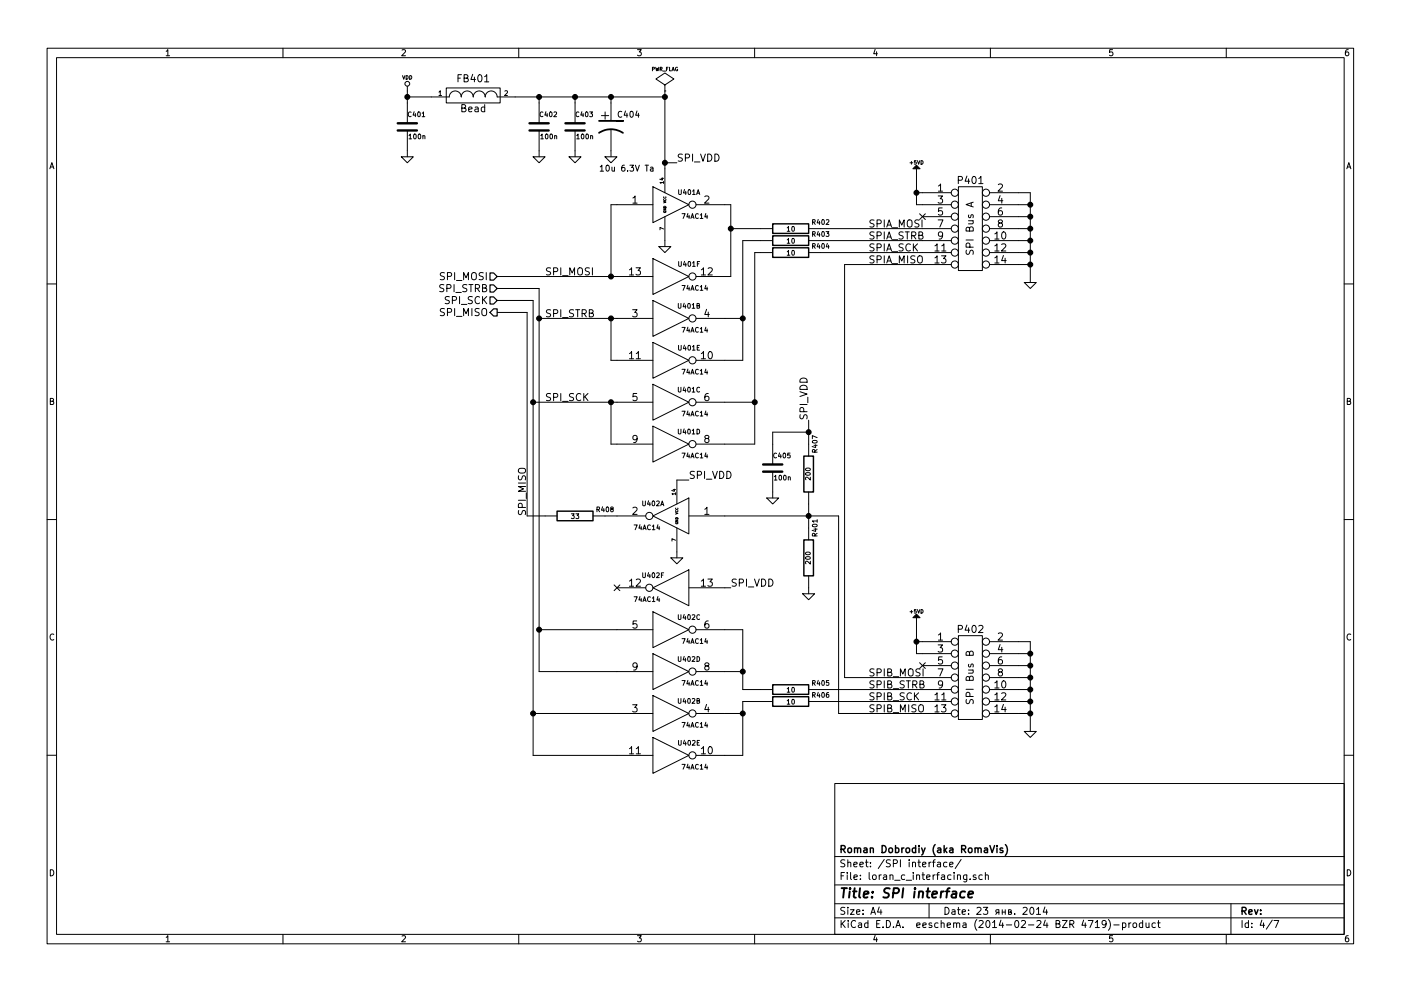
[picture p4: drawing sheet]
EESchema Schematic File Version 2
LIBS:74xx_seppower
LIBS:power
LIBS:device
LIBS:transistors
LIBS:conn
LIBS:linear
LIBS:regul
LIBS:cmos4000
LIBS:adc-dac
LIBS:memory
LIBS:xilinx
LIBS:special
LIBS:microcontrollers
LIBS:dsp
LIBS:microchip
LIBS:analog_switches
LIBS:motorola
LIBS:texas
LIBS:intel
LIBS:audio
LIBS:interface
LIBS:digital-audio
LIBS:philips
LIBS:display
LIBS:cypress
LIBS:siliconi
LIBS:opto
LIBS:atmel
LIBS:contrib
LIBS:valves
LIBS:stm32
LIBS:lan8720
LIBS:hole
LIBS:ts8121
LIBS:74xgxx
LIBS:ac-dc
LIBS:brooktre
LIBS:cmos_ieee
LIBS:dc-dc
LIBS:elec-unifil
LIBS:ftdi
LIBS:gennum
LIBS:graphic
LIBS:hc11
LIBS:logo
LIBS:microchip1
LIBS:microchip_pic10mcu
LIBS:microchip_pic12mcu
LIBS:microchip_pic16mcu
LIBS:msp430
LIBS:nxp_armmcu
LIBS:powerint
LIBS:pspice
LIBS:references
LIBS:relays
LIBS:rfcom
LIBS:sensors
LIBS:stm8
LIBS:supertex
LIBS:transf
LIBS:video
LIBS:led_holder
LIBS:crystal_shielded
LIBS:conn_2s
LIBS:loran_c_proc_board-cache
EELAYER 24 0
EELAYER END
$Descr A4 11693 8268
encoding utf-8
Sheet 4 7
Title "SPI interface"
Date "23 янв. 2014"
Rev ""
Comp "Roman Dobrodiy (aka RomaVis)"
Comment1 ""
Comment2 ""
Comment3 ""
Comment4 ""
$EndDescr
$Comp
L CONN_7X2 P401
U 1 1
P 8100 1900
F 0 "P401" H 8100 2300 60  0000 C CNN
F 1 "SPI Bus A" V 8100 1900 60  0000 C CNN
F 2 "w_conn_strip:vasch_strip_7x2" H 8100 1900 60  0001 C CNN
F 3 "" H 8100 1900 60  0000 C CNN
	1    8100 1900
	1    0    0    -1  
$EndComp
$Comp
L GND #PWR083
U 1 1
P 8600 2350
F 0 "#PWR083" H 8600 2350 30  0001 C CNN
F 1 "GND" H 8600 2280 30  0001 C CNN
F 2 "" H 8600 2350 60  0000 C CNN
F 3 "" H 8600 2350 60  0000 C CNN
	1    8600 2350
	1    0    0    -1  
$EndComp
$Comp
L +5VD #PWR084
U 1 1
P 7650 1450
F 0 "#PWR084" H 7650 1400 20  0001 C CNN
F 1 "+5VD" H 7650 1550 30  0000 C CNN
F 2 "" H 7650 1450 60  0000 C CNN
F 3 "" H 7650 1450 60  0000 C CNN
	1    7650 1450
	1    0    0    -1  
$EndComp
Text Label 7250 2100 0    60   ~ 0
SPIA_SCK
Text Label 7250 2200 0    60   ~ 0
SPIA_MISO
Text Label 7250 1900 0    60   ~ 0
SPIA_MOSI
Text Label 7250 2000 0    60   ~ 0
SPIA_STRB
$Comp
L CONN_7X2 P402
U 1 1
P 8100 5650
F 0 "P402" H 8100 6050 60  0000 C CNN
F 1 "SPI Bus B" V 8100 5650 60  0000 C CNN
F 2 "w_conn_strip:vasch_strip_7x2" H 8100 5650 60  0001 C CNN
F 3 "" H 8100 5650 60  0000 C CNN
	1    8100 5650
	1    0    0    -1  
$EndComp
$Comp
L GND #PWR085
U 1 1
P 8600 6100
F 0 "#PWR085" H 8600 6100 30  0001 C CNN
F 1 "GND" H 8600 6030 30  0001 C CNN
F 2 "" H 8600 6100 60  0000 C CNN
F 3 "" H 8600 6100 60  0000 C CNN
	1    8600 6100
	1    0    0    -1  
$EndComp
$Comp
L +5VD #PWR086
U 1 1
P 7650 5200
F 0 "#PWR086" H 7650 5150 20  0001 C CNN
F 1 "+5VD" H 7650 5300 30  0000 C CNN
F 2 "" H 7650 5200 60  0000 C CNN
F 3 "" H 7650 5200 60  0000 C CNN
	1    7650 5200
	1    0    0    -1  
$EndComp
Text Label 7250 5850 0    60   ~ 0
SPIB_SCK
Text Label 7250 5950 0    60   ~ 0
SPIB_MISO
Text Label 7250 5650 0    60   ~ 0
SPIB_MOSI
Text Label 7250 5750 0    60   ~ 0
SPIB_STRB
$Comp
L 74HC14 U401
U 1 1
P 5600 1700
F 0 "U401" H 5750 1800 40  0000 C CNN
F 1 "74AC14" H 5800 1600 40  0000 C CNN
F 2 "w_smd_dil:so-14" H 5600 1700 60  0001 C CNN
F 3 "" H 5600 1700 60  0000 C CNN
	1    5600 1700
	1    0    0    -1  
$EndComp
$Comp
L GND #PWR087
U 1 1
P 5550 2050
F 0 "#PWR087" H 5550 2050 30  0001 C CNN
F 1 "GND" H 5550 1980 30  0001 C CNN
F 2 "" H 5550 2050 60  0000 C CNN
F 3 "" H 5550 2050 60  0000 C CNN
	1    5550 2050
	1    0    0    -1  
$EndComp
Text Label 5650 1350 0    60   ~ 0
SPI_VDD
$Comp
L 74HC14 U401
U 6 1
P 5600 2300
F 0 "U401" H 5750 2400 40  0000 C CNN
F 1 "74AC14" H 5800 2200 40  0000 C CNN
F 2 "w_smd_dil:so-14" H 5600 2300 60  0001 C CNN
F 3 "" H 5600 2300 60  0000 C CNN
	6    5600 2300
	1    0    0    -1  
$EndComp
$Comp
L 74HC14 U401
U 2 1
P 5600 2650
F 0 "U401" H 5750 2750 40  0000 C CNN
F 1 "74AC14" H 5800 2550 40  0000 C CNN
F 2 "w_smd_dil:so-14" H 5600 2650 60  0001 C CNN
F 3 "" H 5600 2650 60  0000 C CNN
	2    5600 2650
	1    0    0    -1  
$EndComp
$Comp
L 74HC14 U401
U 5 1
P 5600 3000
F 0 "U401" H 5750 3100 40  0000 C CNN
F 1 "74AC14" H 5800 2900 40  0000 C CNN
F 2 "w_smd_dil:so-14" H 5600 3000 60  0001 C CNN
F 3 "" H 5600 3000 60  0000 C CNN
	5    5600 3000
	1    0    0    -1  
$EndComp
$Comp
L 74HC14 U401
U 3 1
P 5600 3350
F 0 "U401" H 5750 3450 40  0000 C CNN
F 1 "74AC14" H 5800 3250 40  0000 C CNN
F 2 "w_smd_dil:so-14" H 5600 3350 60  0001 C CNN
F 3 "" H 5600 3350 60  0000 C CNN
	3    5600 3350
	1    0    0    -1  
$EndComp
$Comp
L 74HC14 U401
U 4 1
P 5600 3700
F 0 "U401" H 5750 3800 40  0000 C CNN
F 1 "74AC14" H 5800 3600 40  0000 C CNN
F 2 "w_smd_dil:so-14" H 5600 3700 60  0001 C CNN
F 3 "" H 5600 3700 60  0000 C CNN
	4    5600 3700
	1    0    0    -1  
$EndComp
$Comp
L 74HC14 U402
U 1 1
P 5600 4300
F 0 "U402" H 5750 4400 40  0000 C CNN
F 1 "74AC14" H 5800 4200 40  0000 C CNN
F 2 "w_smd_dil:so-14" H 5600 4300 60  0001 C CNN
F 3 "" H 5600 4300 60  0000 C CNN
	1    5600 4300
	-1   0    0    -1  
$EndComp
$Comp
L GND #PWR088
U 1 1
P 5650 4650
F 0 "#PWR088" H 5650 4650 30  0001 C CNN
F 1 "GND" H 5650 4580 30  0001 C CNN
F 2 "" H 5650 4650 60  0000 C CNN
F 3 "" H 5650 4650 60  0000 C CNN
	1    5650 4650
	1    0    0    -1  
$EndComp
Text Label 5750 4000 0    60   ~ 0
SPI_VDD
$Comp
L 74HC14 U402
U 6 1
P 5600 4900
F 0 "U402" H 5750 5000 40  0000 C CNN
F 1 "74AC14" H 5800 4800 40  0000 C CNN
F 2 "w_smd_dil:so-14" H 5600 4900 60  0001 C CNN
F 3 "" H 5600 4900 60  0000 C CNN
	6    5600 4900
	-1   0    0    -1  
$EndComp
$Comp
L 74HC14 U402
U 3 1
P 5600 5250
F 0 "U402" H 5750 5350 40  0000 C CNN
F 1 "74AC14" H 5800 5150 40  0000 C CNN
F 2 "w_smd_dil:so-14" H 5600 5250 60  0001 C CNN
F 3 "" H 5600 5250 60  0000 C CNN
	3    5600 5250
	1    0    0    -1  
$EndComp
$Comp
L 74HC14 U402
U 4 1
P 5600 5600
F 0 "U402" H 5750 5700 40  0000 C CNN
F 1 "74AC14" H 5800 5500 40  0000 C CNN
F 2 "w_smd_dil:so-14" H 5600 5600 60  0001 C CNN
F 3 "" H 5600 5600 60  0000 C CNN
	4    5600 5600
	1    0    0    -1  
$EndComp
$Comp
L 74HC14 U402
U 2 1
P 5600 5950
F 0 "U402" H 5750 6050 40  0000 C CNN
F 1 "74AC14" H 5800 5850 40  0000 C CNN
F 2 "w_smd_dil:so-14" H 5600 5950 60  0001 C CNN
F 3 "" H 5600 5950 60  0000 C CNN
	2    5600 5950
	1    0    0    -1  
$EndComp
$Comp
L 74HC14 U402
U 5 1
P 5600 6300
F 0 "U402" H 5750 6400 40  0000 C CNN
F 1 "74AC14" H 5800 6200 40  0000 C CNN
F 2 "w_smd_dil:so-14" H 5600 6300 60  0001 C CNN
F 3 "" H 5600 6300 60  0000 C CNN
	5    5600 6300
	1    0    0    -1  
$EndComp
$Comp
L R R405
U 1 1
P 6600 5750
F 0 "R405" V 6550 6000 40  0000 C CNN
F 1 "10" V 6607 5751 40  0000 C CNN
F 2 "w_smd_resistors:r_1206" V 6530 5750 30  0001 C CNN
F 3 "" H 6600 5750 30  0000 C CNN
	1    6600 5750
	0    1    1    0   
$EndComp
$Comp
L R R406
U 1 1
P 6600 5850
F 0 "R406" V 6550 6100 40  0000 C CNN
F 1 "10" V 6607 5851 40  0000 C CNN
F 2 "w_smd_resistors:r_1206" V 6530 5850 30  0001 C CNN
F 3 "" H 6600 5850 30  0000 C CNN
	1    6600 5850
	0    1    1    0   
$EndComp
$Comp
L R R407
U 1 1
P 6750 3950
F 0 "R407" V 6700 4200 40  0000 C CNN
F 1 "200" V 6757 3951 40  0000 C CNN
F 2 "w_smd_resistors:r_1206" V 6680 3950 30  0001 C CNN
F 3 "" H 6750 3950 30  0000 C CNN
	1    6750 3950
	-1   0    0    -1  
$EndComp
$Comp
L R R401
U 1 1
P 6750 4650
F 0 "R401" V 6700 4400 40  0000 C CNN
F 1 "200" V 6757 4651 40  0000 C CNN
F 2 "w_smd_resistors:r_1206" V 6680 4650 30  0001 C CNN
F 3 "" H 6750 4650 30  0000 C CNN
	1    6750 4650
	-1   0    0    1   
$EndComp
Text Label 6750 3500 1    60   ~ 0
SPI_VDD
$Comp
L R R404
U 1 1
P 6600 2100
F 0 "R404" V 6550 2350 40  0000 C CNN
F 1 "10" V 6607 2101 40  0000 C CNN
F 2 "w_smd_resistors:r_1206" V 6530 2100 30  0001 C CNN
F 3 "" H 6600 2100 30  0000 C CNN
	1    6600 2100
	0    1    1    0   
$EndComp
$Comp
L R R403
U 1 1
P 6600 2000
F 0 "R403" V 6550 2250 40  0000 C CNN
F 1 "10" V 6607 2001 40  0000 C CNN
F 2 "w_smd_resistors:r_1206" V 6530 2000 30  0001 C CNN
F 3 "" H 6600 2000 30  0000 C CNN
	1    6600 2000
	0    1    1    0   
$EndComp
$Comp
L R R402
U 1 1
P 6600 1900
F 0 "R402" V 6550 2150 40  0000 C CNN
F 1 "10" V 6607 1901 40  0000 C CNN
F 2 "w_smd_resistors:r_1206" V 6530 1900 30  0001 C CNN
F 3 "" H 6600 1900 30  0000 C CNN
	1    6600 1900
	0    1    1    0   
$EndComp
$Comp
L VDD #PWR089
U 1 1
P 3400 750
F 0 "#PWR089" H 3400 850 30  0001 C CNN
F 1 "VDD" H 3400 860 30  0000 C CNN
F 2 "" H 3400 750 60  0000 C CNN
F 3 "" H 3400 750 60  0000 C CNN
	1    3400 750 
	1    0    0    -1  
$EndComp
$Comp
L C C401
U 1 1
P 3400 1050
F 0 "C401" H 3400 1150 40  0000 L CNN
F 1 "100n" H 3406 965 40  0000 L CNN
F 2 "w_smd_capacitors:c_1206" H 3438 900 30  0001 C CNN
F 3 "" H 3400 1050 60  0000 C CNN
	1    3400 1050
	1    0    0    -1  
$EndComp
$Comp
L GND #PWR090
U 1 1
P 3400 1300
F 0 "#PWR090" H 3400 1300 30  0001 C CNN
F 1 "GND" H 3400 1230 30  0001 C CNN
F 2 "" H 3400 1300 60  0000 C CNN
F 3 "" H 3400 1300 60  0000 C CNN
	1    3400 1300
	1    0    0    -1  
$EndComp
$Comp
L FILTER FB401
U 1 1
P 3950 800
F 0 "FB401" H 3950 950 60  0000 C CNN
F 1 "Bead" H 3950 700 60  0000 C CNN
F 2 "w_pth_resistors:RC07" H 3950 800 60  0001 C CNN
F 3 "" H 3950 800 60  0000 C CNN
	1    3950 800 
	1    0    0    -1  
$EndComp
$Comp
L C C402
U 1 1
P 4500 1050
F 0 "C402" H 4500 1150 40  0000 L CNN
F 1 "100n" H 4506 965 40  0000 L CNN
F 2 "w_smd_capacitors:c_1206" H 4538 900 30  0001 C CNN
F 3 "" H 4500 1050 60  0000 C CNN
	1    4500 1050
	1    0    0    -1  
$EndComp
$Comp
L GND #PWR091
U 1 1
P 4500 1300
F 0 "#PWR091" H 4500 1300 30  0001 C CNN
F 1 "GND" H 4500 1230 30  0001 C CNN
F 2 "" H 4500 1300 60  0000 C CNN
F 3 "" H 4500 1300 60  0000 C CNN
	1    4500 1300
	1    0    0    -1  
$EndComp
$Comp
L CP1 C404
U 1 1
P 5100 1050
F 0 "C404" H 5150 1150 50  0000 L CNN
F 1 "10u 6.3V Ta" H 5000 700 50  0000 L CNN
F 2 "w_smd_capacitors:c_tant_B" H 5100 1050 60  0001 C CNN
F 3 "" H 5100 1050 60  0000 C CNN
	1    5100 1050
	1    0    0    -1  
$EndComp
$Comp
L GND #PWR092
U 1 1
P 5100 1300
F 0 "#PWR092" H 5100 1300 30  0001 C CNN
F 1 "GND" H 5100 1230 30  0001 C CNN
F 2 "" H 5100 1300 60  0000 C CNN
F 3 "" H 5100 1300 60  0000 C CNN
	1    5100 1300
	1    0    0    -1  
$EndComp
$Comp
L C C403
U 1 1
P 4800 1050
F 0 "C403" H 4800 1150 40  0000 L CNN
F 1 "100n" H 4806 965 40  0000 L CNN
F 2 "w_smd_capacitors:c_1206" H 4838 900 30  0001 C CNN
F 3 "" H 4800 1050 60  0000 C CNN
	1    4800 1050
	1    0    0    -1  
$EndComp
$Comp
L GND #PWR093
U 1 1
P 4800 1300
F 0 "#PWR093" H 4800 1300 30  0001 C CNN
F 1 "GND" H 4800 1230 30  0001 C CNN
F 2 "" H 4800 1300 60  0000 C CNN
F 3 "" H 4800 1300 60  0000 C CNN
	1    4800 1300
	1    0    0    -1  
$EndComp
Text HLabel 4150 2300 0    60   Input ~ 0
SPI_MOSI
Text Label 4550 2300 0    60   ~ 0
SPI_MOSI
Text Label 4550 2650 0    60   ~ 0
SPI_STRB
Text Label 4550 3350 0    60   ~ 0
SPI_SCK
Text Label 4400 4300 1    60   ~ 0
SPI_MISO
NoConn ~ 7700 1800
NoConn ~ 7700 5550
Wire Wire Line
	8500 1600 8600 1600
Wire Wire Line
	8600 1600 8600 2350
Wire Wire Line
	8500 2200 8600 2200
Connection ~ 8600 2200
Wire Wire Line
	8500 2100 8600 2100
Connection ~ 8600 2100
Wire Wire Line
	8500 2000 8600 2000
Connection ~ 8600 2000
Wire Wire Line
	8500 1900 8600 1900
Connection ~ 8600 1900
Wire Wire Line
	8500 1800 8600 1800
Connection ~ 8600 1800
Wire Wire Line
	8500 1700 8600 1700
Connection ~ 8600 1700
Wire Wire Line
	6100 1900 6350 1900
Wire Wire Line
	6850 1900 7700 1900
Wire Wire Line
	6200 2000 6350 2000
Wire Wire Line
	6850 2000 7700 2000
Wire Wire Line
	6300 2100 6350 2100
Wire Wire Line
	6850 2100 7700 2100
Wire Wire Line
	7050 2200 7700 2200
Wire Wire Line
	7700 1600 7650 1600
Wire Wire Line
	7650 1450 7650 1700
Wire Wire Line
	7650 1700 7700 1700
Connection ~ 7650 1600
Wire Wire Line
	8500 5350 8600 5350
Wire Wire Line
	8600 5350 8600 6100
Wire Wire Line
	8500 5950 8600 5950
Connection ~ 8600 5950
Wire Wire Line
	8500 5850 8600 5850
Connection ~ 8600 5850
Wire Wire Line
	8500 5750 8600 5750
Connection ~ 8600 5750
Wire Wire Line
	8500 5650 8600 5650
Connection ~ 8600 5650
Wire Wire Line
	8500 5550 8600 5550
Connection ~ 8600 5550
Wire Wire Line
	8500 5450 8600 5450
Connection ~ 8600 5450
Wire Wire Line
	7050 5650 7700 5650
Wire Wire Line
	6850 5850 7700 5850
Wire Wire Line
	7700 5350 7650 5350
Wire Wire Line
	7650 5200 7650 5450
Wire Wire Line
	7650 5450 7700 5450
Connection ~ 7650 5350
Wire Wire Line
	6850 5750 7700 5750
Wire Wire Line
	7050 5650 7050 2200
Wire Wire Line
	5550 2000 5550 2050
Wire Wire Line
	5550 750  5550 1400
Wire Wire Line
	5550 1350 5650 1350
Connection ~ 5550 1350
Wire Wire Line
	5650 4600 5650 4650
Wire Wire Line
	5650 4000 5750 4000
Wire Wire Line
	6050 5250 6200 5250
Wire Wire Line
	6050 1700 6100 1700
Wire Wire Line
	6100 1700 6100 2300
Wire Wire Line
	6100 2300 6050 2300
Wire Wire Line
	5150 1700 5100 1700
Wire Wire Line
	5100 1700 5100 2300
Wire Wire Line
	4150 2300 5150 2300
Wire Wire Line
	6050 2650 6200 2650
Wire Wire Line
	6200 2000 6200 3000
Wire Wire Line
	6200 3000 6050 3000
Wire Wire Line
	6050 3350 6300 3350
Wire Wire Line
	6300 2100 6300 3700
Wire Wire Line
	6300 3700 6050 3700
Wire Wire Line
	4500 2650 5150 2650
Wire Wire Line
	5100 2650 5100 3000
Wire Wire Line
	5100 3000 5150 3000
Wire Wire Line
	4450 3350 5150 3350
Wire Wire Line
	5100 3350 5100 3700
Wire Wire Line
	5100 3700 5150 3700
Connection ~ 6100 1900
Connection ~ 6200 2650
Connection ~ 6300 3350
Wire Wire Line
	6200 5600 6050 5600
Connection ~ 6200 5600
Wire Wire Line
	3400 750  3400 850 
Wire Wire Line
	3400 1250 3400 1300
Wire Wire Line
	3400 800  3600 800 
Connection ~ 3400 800 
Wire Wire Line
	4300 800  5550 800 
Wire Wire Line
	4500 800  4500 850 
Wire Wire Line
	4500 1250 4500 1300
Wire Wire Line
	5100 1250 5100 1300
Wire Wire Line
	5100 800  5100 850 
Connection ~ 4500 800 
Connection ~ 5100 800 
Wire Wire Line
	4800 1250 4800 1300
Wire Wire Line
	4800 800  4800 850 
Connection ~ 4800 800 
Connection ~ 5100 2300
Connection ~ 5100 2650
Connection ~ 5100 3350
Text HLabel 4150 2400 0    60   Input ~ 0
SPI_STRB
Text HLabel 4150 2500 0    60   Input ~ 0
SPI_SCK
Text HLabel 4150 2600 0    60   Output ~ 0
SPI_MISO
Wire Wire Line
	4150 2400 4500 2400
Wire Wire Line
	4150 2500 4450 2500
Wire Wire Line
	4150 2600 4400 2600
Connection ~ 4500 2650
Connection ~ 4450 3350
$Comp
L PWR_FLAG #FLG094
U 1 1
P 5550 750
F 0 "#FLG094" H 5550 845 30  0001 C CNN
F 1 "PWR_FLAG" H 5550 930 30  0000 C CNN
F 2 "" H 5550 750 60  0000 C CNN
F 3 "" H 5550 750 60  0000 C CNN
	1    5550 750 
	1    0    0    -1  
$EndComp
Connection ~ 5550 800 
$Comp
L R R408
U 1 1
P 4800 4300
F 0 "R408" V 4750 4550 40  0000 C CNN
F 1 "33" V 4807 4301 40  0000 C CNN
F 2 "w_smd_resistors:r_1206" V 4730 4300 30  0001 C CNN
F 3 "" H 4800 4300 30  0000 C CNN
	1    4800 4300
	0    1    1    0   
$EndComp
Text Label 6100 4900 0    60   ~ 0
SPI_VDD
Wire Wire Line
	6100 4900 6050 4900
Wire Wire Line
	6050 5950 6200 5950
Wire Wire Line
	6200 6300 6050 6300
Wire Wire Line
	4400 2600 4400 4300
Wire Wire Line
	6200 5750 6350 5750
Wire Wire Line
	6200 5250 6200 5750
Wire Wire Line
	6350 5850 6200 5850
Wire Wire Line
	6200 5850 6200 6300
Connection ~ 6200 5950
Wire Wire Line
	4500 2400 4500 5600
Wire Wire Line
	4500 5250 5150 5250
Wire Wire Line
	4500 5600 5150 5600
Connection ~ 4500 5250
Wire Wire Line
	4450 2500 4450 6300
Wire Wire Line
	4450 5950 5150 5950
Wire Wire Line
	4450 6300 5150 6300
Connection ~ 4450 5950
Wire Wire Line
	4400 4300 4550 4300
Wire Wire Line
	5050 4300 5150 4300
Wire Wire Line
	6050 4300 7000 4300
Wire Wire Line
	7000 4300 7000 5950
Wire Wire Line
	7000 5950 7700 5950
$Comp
L GND #PWR095
U 1 1
P 6750 4950
F 0 "#PWR095" H 6750 4950 30  0001 C CNN
F 1 "GND" H 6750 4880 30  0001 C CNN
F 2 "" H 6750 4950 60  0000 C CNN
F 3 "" H 6750 4950 60  0000 C CNN
	1    6750 4950
	1    0    0    -1  
$EndComp
Wire Wire Line
	6750 4900 6750 4950
Wire Wire Line
	6750 4200 6750 4400
Connection ~ 6750 4300
Wire Wire Line
	6750 3500 6750 3700
$Comp
L C C405
U 1 1
P 6450 3900
F 0 "C405" H 6450 4000 40  0000 L CNN
F 1 "100n" H 6456 3815 40  0000 L CNN
F 2 "w_smd_capacitors:c_1206" H 6488 3750 30  0001 C CNN
F 3 "" H 6450 3900 60  0000 C CNN
	1    6450 3900
	1    0    0    -1  
$EndComp
$Comp
L GND #PWR096
U 1 1
P 6450 4150
F 0 "#PWR096" H 6450 4150 30  0001 C CNN
F 1 "GND" H 6450 4080 30  0001 C CNN
F 2 "" H 6450 4150 60  0000 C CNN
F 3 "" H 6450 4150 60  0000 C CNN
	1    6450 4150
	1    0    0    -1  
$EndComp
Connection ~ 6750 3600
Wire Wire Line
	6450 3700 6450 3600
Wire Wire Line
	6450 3600 6750 3600
Wire Wire Line
	6450 4100 6450 4150
NoConn ~ 5150 4900
$EndSCHEMATC
